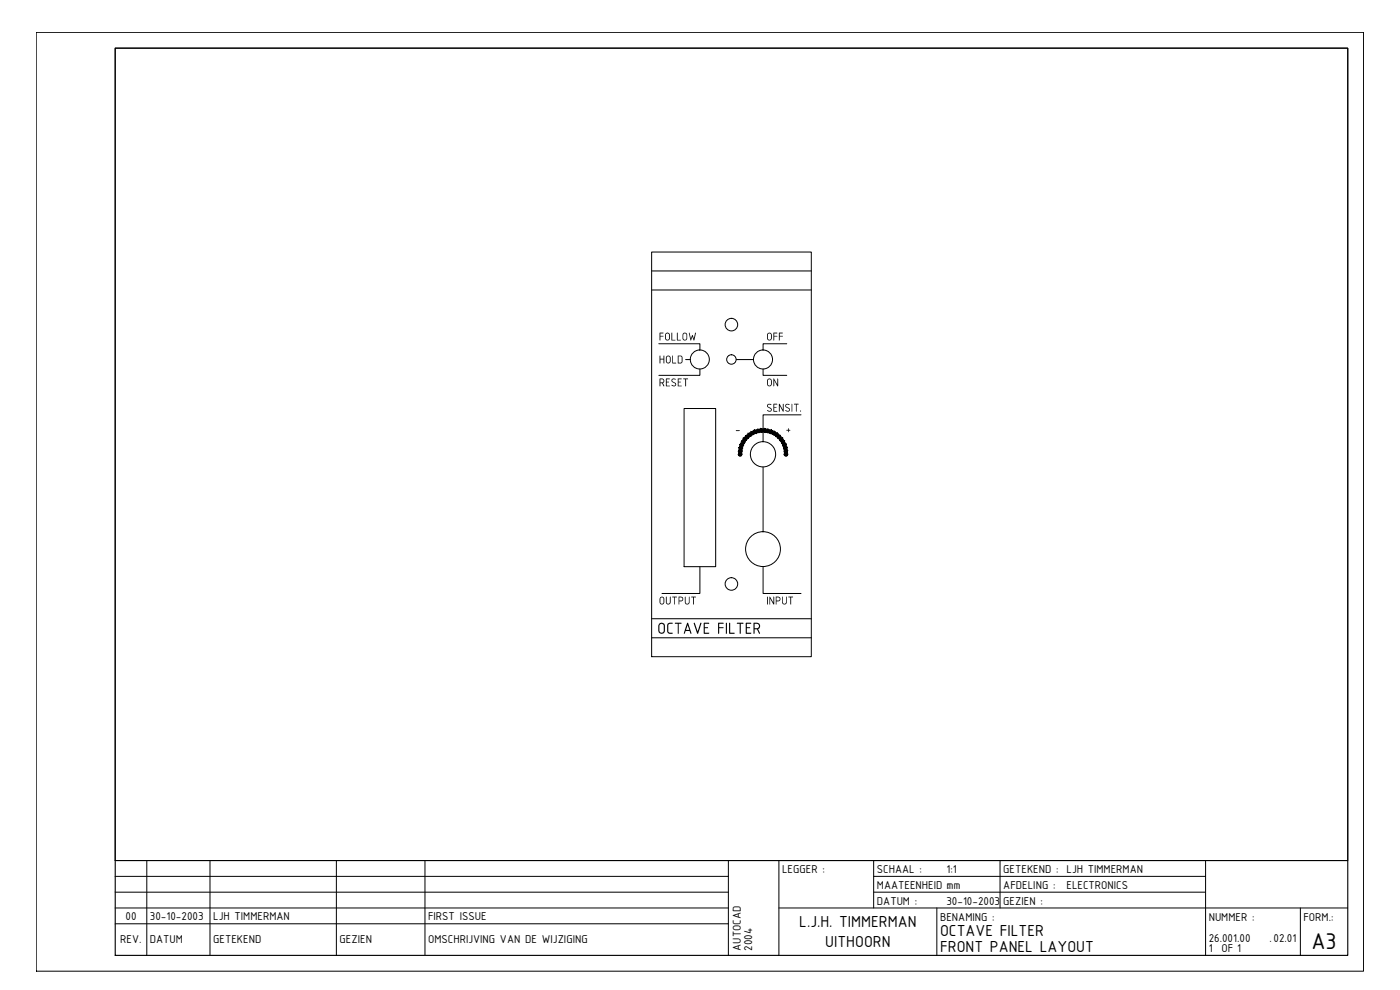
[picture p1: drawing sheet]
<svg xmlns="http://www.w3.org/2000/svg" width="420mm" height="297mm" viewBox="0 0 420 297" stroke-linecap="round" stroke-linejoin="round" font-family="sans-serif">
<!-- layer: FRONT_PANEL -->
<g fill="none" stroke="#000" stroke-width=".3">
<path d="M195.6 75.6h47.9v121.4h-47.9zM195.6 81.3h47.9M195.6 87h47.9M197.7 103.1h12.3v1.9M205.8 107.9h1.4M210 110.7v1.9h-12.3M221 107.9h5.2M229 110.7v1.9h7.1M236.1 103.1h-7.1v1.9M205.3 122.6h9.5v47.4h-9.5zM240.4 124.5h-11.4v8M229 140.1v19.5"/>
<path d="M210 170v8.1h-11.3M229 170v8.1h11.4M195.6 191.4h47.9M195.6 185.6h47.9"/>
<circle cx="219.5" cy="97.4" r="1.88"/>
<circle cx="210" cy="107.9" r="2.86"/>
<circle cx="219.5" cy="107.9" r="1.42"/>
<circle cx="229" cy="107.9" r="2.86"/>
<circle cx="229" cy="136.3" r="3.8"/>
<circle cx="219.5" cy="175.2" r="1.88"/>
<circle cx="229" cy="164.8" r="5.2"/>
</g>
<g fill="#000">
<path d="M201.5 99.9h.2v2.1h1v.2h-1.2zM203.2 99.8l.2 .1v2.1h.9v.2l-1.2-.1zM197.9 99.9l1.2-.1v.2h-.9v.8h.9v.1l-.9 .1-.1 1.2-.2-.1zM198 106.7h.2v.9h.9v-.8l.3-.1-.1 2.4-.2-.1v-1.1h-.9v1.1h-.3zM199.8 113.6h1.2v.2h-.9v.7h.7v.2h-.7v1h.9v.2h-1.2zM201.7 106.7h.3v2.1h.8l.1 .3-1.2-.1zM201.7 113.7l.3-.1 .8 .1-.1 .2-.7-.1-.3 .2 .2 .5 1 .6v.5l-.4 .3-1-.3 .2-.1 .7 .2 .3-.2-.1-.5-1-.5zM203.4 113.6h1.2l-.1 .2h-.8v.7h.6v.2h-.6v1h.8v.2h-1.1zM205 113.6h1.5l-.1 .2h-.5v2.1l-.3-.1v-2zM206.7 99.8l.3 .1 .3 1.7 .4-1.1 .2 .1 .3 1 .4-1.7h.3l-.6 2.3-.5-1.2-.4 1.1h-.2zM232.1 99.8l1.2 .1-.1 .1h-.8v.8h.8l.1 .1-.9 .1-.1 1.2-.2-.1zM232.1 113.6l1.2 1.8v-1.8h.2v2.3h-.2l-.9-1.8v1.7l-.3 .1z"/>
<path d="M233.8 99.8l1.1 .1v.1h-.9v.8h.9v.1l-.9 .1v1.2l-.2-.1zM220.8 129.1h1.2v.2h-1.1zM230.3 121.4l.5-.3 .7 .2-1.1 .3 .1 .4 1.1 .7v.5l-.3 .3-1.1-.3 .2-.2 .7 .3 .3-.2-.2-.5-1-.6zM232.1 121.2h1.2l-.1 .2h-.8v.7h.6v.2h-.6v1h.8v.2h-1.1zM233.8 121.2h.2l.9 1.8v-1.8h.2v2.3h-.2l-.9-1.8v1.8h-.2zM236.1 129h.4l.2-.5v.5h.4l.1 .2h-.5l-.2 .5v-.5h-.4zM235.8 121.3l.4-.2 .8 .2-.1 .2-.8-.1-.2 .2 .1 .4 1.1 .7-.1 .5-.3 .3-1-.3 .1-.2 .8 .3 .2-.3-.1-.4-1-.5zM237.6 121.2h.2l-.1 2.3zM238.3 121.2h1.4l-.1 .2h-.5l-.1 2.1-.1-2.1h-.6zM199.9 179l.2 .1v1.8l.4 .3 .5-.4v-1.7h.3v1.6l-.4 .6h-.8l-.3-.4zM201.8 179h1.3v.3h-.5v2.1l-.3-.1v-2h-.5zM205.6 179l.2 .1v1.7l.3 .4 .6-.3v-1.9l.3 .1v1.8l-.5 .5-.6-.1-.3-.4z"/>
<path d="M207.4 179.1h1.5l-.1 .2h-.5l-.1 2.1-.2-.1v-2zM234.7 179l.2 .1v1.7l.4 .4 .6-.3v-1.9l.2 .1v1.8l-.4 .5-.7-.1-.3-.4zM236.6 179.1h1.4v.2h-.6v2.1l-.2-.1v-2zM200.3 187.2l.6-.4 1 .1-.1 .3h-.9l-.3 .4v1.9l.3 .3h.9l-.1 .4-1-.1-.4-.5zM202.6 186.9h1.9v.3h-.8l-.1 3-.2-.1v-2.9h-.8zM208.2 186.9h.3l.9 2.6 .8-2.5 .3-.1-1.1 3.3zM211.2 186.9h1.6v.3h-1.3v1h1v.3h-1v1.3h1.3l-.1 .4-1.5-.1zM215.5 186.9h1.7l-.1 .3h-1.3v1h1.3l.1 .2-1.4 .1-.1 1.7-.2-.1zM217.8 186.9l.4 .1-.2 3.2-.2-.1zM218.8 186.9h.3v2.9h1.3v.4l-1.6-.2zM221.2 186.9h1.9l-.1 .3h-.7l-.1 3-.2-.1v-2.9h-.8zM223.8 186.9h1.7l-.1 .3h-1.3v1h1v.3h-1v1.3h1.3l-.1 .4-1.5-.1z"/>
<path d="M230.2 179.1h.2v2.3l-.2-.1zM230.9 179.1l.2-.1 1 1.8v-1.7l.2-.1v2.4l-.2-.1-1-1.7v1.8l-.2-.1z"/>
<path d="M197.9 113.6h.9l.5 .3 .1 .5-.4 .5 .3 1-.6-.9h-.5v.9h-.2zM198.2 113.8v.9l.9-.2-.2-.7z"/>
<path d="M200 100.1l-.2 1.5 .6 .4 .4-.3v-1.4l-.3-.3zM199.8 100l.6-.2 .6 .4v1.5l-.5 .5-.6-.1-.3-.4z"/>
<path d="M200.3 107l-.2 1.5 .6 .3 .3-.3v-1.3l-.3-.3zM200 106.9l.8-.2 .4 .5 .1 1.2-.5 .6-.7-.1-.3-.4z"/>
<path d="M203.4 106.7h1l.4 .3v1.6l-.3 .4h-1.1zM203.7 106.9v1.9h.7l.2-.2v-1.4l-.3-.3z"/>
<path d="M205.2 100.1l-.2 1.4 .6 .5 .4-.4v-1.2l-.3-.4zM204.9 100.1l.7-.3 .6 .5v1.4l-.3 .4-.6 .1-.4-.4z"/>
<path d="M230.7 100.1l-.3 .2v1.4l.6 .3 .4-.4v-1.2l-.3-.4zM230.3 100.1l.7-.3 .6 .5v1.3l-.5 .6h-.4l-.5-.5z"/>
<path d="M230.7 113.8l-.3 .3v1.3l.6 .3 .4-.3v-1.3l-.3-.3zM230.3 113.8l.7-.2 .6 .4v1.3l-.5 .6h-.4l-.5-.4z"/>
<path d="M203.7 179h.9l.4 .5-.2 .8-.9 .1v1h-.2zM203.9 179.3v.9l.7-.1 .2-.6-.3-.2z"/>
<path d="M232.8 179h1l.4 .5-.2 .8-1 .1v1h-.2zM233 179.3v.9l.8-.1 .2-.6-.4-.2z"/>
<path d="M198.4 179.3l-.2 .2v1.3l.6 .4 .3-.4v-1.3l-.3-.2zM198.2 179.2l.7-.2 .5 .6v1.2l-.5 .6-.6-.1-.4-.5v-1.2z"/>
<path d="M198.1 187.3l-.2 .4v1.6l.3 .5h.5l.5-.4v-1.8l-.5-.4zM197.9 187.1l1-.2 .6 .6v1.9l-.5 .7h-.7l-.7-.5v-1.9z"/>
<path d="M206.4 187.6l-.5 1.4h1zM206.2 186.9h.3l1 3.1-.1 .2-.4-.9h-1.2l-.3 .8h-.3z"/>
<path d="M226.1 186.9l1.1-.1 .8 .5 .1 .9-.6 .6 .6 1.3h-.3l-.6-1.3h-.7v1.2l-.4 .1zM226.5 187.2v1.3l1-.1 .3-.4-.1-.6-.5-.2z"/>
<circle cx="240.3" cy="123.3" r=".17"/>
</g>
<g fill="#000" stroke="#000" stroke-width=".3">
<path d="M221.6 136.3l.1 .3 .5-.3zM221.7 136.6l.5-.3-.3 .5zM222.2 136.3l-.3 .5h.3z"/>
<path d="M221.9 135.9l.3 .4v-.4zM221.9 135.9l.3 .4-.5-.2zM221.7 136.1l-.1 .2h.6z"/>
<path d="M222.2 136.3v.5h.2zM222.2 136.3l.3 .3-.1 .2zM222.2 136.3l.3 .3 .1-.3z"/>
<path d="M222.2 136.3h.4l-.1-.2zM222.4 135.9l.1 .2-.3 .2zM222.2 135.9v.4l.2-.4z"/>
<path d="M235.4 136.3l.1 .3 .4-.3zM235.5 136.6l.4-.3-.2 .5zM235.9 136.3l-.2 .5h.2z"/>
<path d="M235.7 135.9l.2 .4v-.4zM235.7 135.9l.2 .4-.4-.2zM235.5 136.1l-.1 .2h.5z"/>
<path d="M235.9 136.3v.5h.2zM235.9 136.3l.4 .3-.2 .2zM235.9 136.3l.4 .3 .1-.3z"/>
<path d="M236.3 135.3l.1 1.1-1-.1zM235.4 135.4v.9l.9-1zM236.2 134.3l.1 1-.9 .1zM235.2 134.5l.2 .9 .8-1.1zM235.9 133.3l.3 1-1 .2zM235 133.7l.2 .8 .7-1.2zM235.4 132.4l.5 .9-.9 .4zM234.6 132.9l.4 .8 .4-1.3zM234.9 131.5l.5 .9-.8 .5zM234.1 132.1l.5 .8 .3-1.4zM234.1 130.7l.8 .8-.8 .6zM234.1 130.7l-.6 .7 .6 .7zM233.4 130.1l.7 .6-.6 .7zM233.4 130.1l-.6 .8 .7 .5zM232.5 129.5l.9 .6-.6 .8zM232.5 129.5l-.4 .9 .7 .5zM231.5 129.1l1 .4-.4 .9zM231.5 129.1l-.3 .9 .9 .4zM230.5 128.8l1 .3-.3 .9zM230.5 128.8l-.1 1 .8 .2zM229.5 128.7l1 .1-.1 1zM229.5 128.7v.9l.9 .2zM228.5 128.7h1v.9zM228.5 128.7v.9h1zM227.5 128.8l1-.1v.9zM227.5 128.8l.2 1 .8-.2zM226.5 129.1l1-.3 .2 1zM226.5 129.1l.3 .9 .9-.2zM225.5 129.5l1-.4 .3 .9zM225.5 129.5l.5 .9 .8-.4zM224.6 130.1l.9-.6 .5 .9zM224.6 130.1l.6 .8 .8-.5zM223.9 130.7l.7-.6 .6 .8zM223.9 130.7l.6 .7 .7-.5zM223.9 130.7l.6 .7-1.3 .1zM223.2 131.5l.7 .6 .6-.7zM223.2 131.5l.7 .6-1.3 .3zM222.6 132.4l.8 .5 .5-.8zM222.6 132.4l.8 .5-1.2 .4zM222.2 133.3l.8 .4 .4-.8zM222.2 133.3l.8 .4-1.1 .6zM221.9 134.3l.9 .2 .2-.8zM221.9 134.3l.9 .2-1.1 .8zM221.7 135.3l.9 .1 .2-.9zM221.7 135.3l.9 .1-1 1zM222.6 135.4l-1 1 1-.1z"/>
<path d="M235.9 136.3h.5l-.1-.2zM236.1 135.9l.2 .2-.4 .2zM235.9 135.9v.4l.2-.4z"/>
</g>
<!-- layer: TITLEBLOCK -->
<g fill="none" stroke="#000" stroke-width=".3">
<path d="M10.9 9.7h398.3v281.7h-398.3zM34.6 258.2h369.9M44.1 258.2v28.5M63 258.2v28.5M101 258.2v28.5M127.5 258.2v28.5M218.6 258.2v28.5M233.8 258.2v28.5M262.2 258.2v14.2M300.1 258.2v14.2M361.8 258.2v28.5M34.6 272.4h184"/>
<path d="M34.6 267.7h184M34.6 277.2h184M34.6 262.9h184M233.8 272.4h170.7M262.2 267.7h99.6M262.2 262.9h99.6M281.2 272.4v14.3M390.3 272.4v14.3"/>
</g>
<path d="M34.6 14.4h369.9v272.3h-369.9z" fill="none" stroke="#000" stroke-width=".34"/>
<!-- layer: GENERAL -->
<path d="M34.6 14.4h369.9v243.8h-369.9z" fill="none" stroke="#000" stroke-width=".3"/>
<text font-size="7.4" x="393.6" y="284.7">A3</text>
<g font-size="5.2">
<text x="239.9" y="278.1">L.J.H. TIMMERMAN</text>
<text x="282.1" y="281">OCTAVE FILTER</text>
<text x="247.7" y="284.3">UITHOORN</text>
<text x="282.1" y="285.7">FRONT PANEL LAYOUT</text>
</g>
<g font-size="3.7">
<text x="234.7" y="262">LEGGER :</text>
<text x="263.2" y="262">SCHAAL :</text>
<text x="284" y="262">1:1</text>
<text x="301.1" y="262">GETEKEND : LJH TIMMERMAN</text>
<text x="263.2" y="266.8">MAATEENHEID :mm</text>
<text x="301.1" y="266.8">AFDELING :</text>
<text x="320.1" y="266.8">ELECTRONICS</text>
<text x="37.7" y="276">00</text>
<text x="45" y="276">30-10-2003</text>
<text x="64" y="276">LJH TIMMERMAN</text>
<text x="128.5" y="276">FIRST ISSUE</text>
<text x="263.2" y="271.5">DATUM :</text>
<text x="284" y="271.5">30-10-2003</text>
<text x="301.1" y="271.5">GEZIEN :</text>
<text x="282.1" y="276.2">BENAMING :</text>
<text x="362.7" y="276.2">NUMMER :</text>
<text x="391.2" y="276.2">FORM.:</text>
<text x="36.1" y="282.9">REV.</text>
<text x="45" y="282.9">DATUM</text>
<text x="64" y="282.9">GETEKEND</text>
<text x="101.9" y="282.9">GEZIEN</text>
<text x="128.5" y="282.9">OMSCHRIJVING VAN DE WIJZIGING</text>
<text x="222.4" y="285.3" transform="rotate(-90 222.4 285.3)">AUTOCAD</text>
<text x="225.7" y="285.3" transform="rotate(-90 225.7 285.3)">2004</text>
<text x="362.7" y="282.6">26.001.00</text>
<text x="362.7" y="285.7">1</text>
<text x="366.6" y="285.7">OF 1</text>
<text x="381" y="282.6">.02.01</text>
</g>
</svg>
